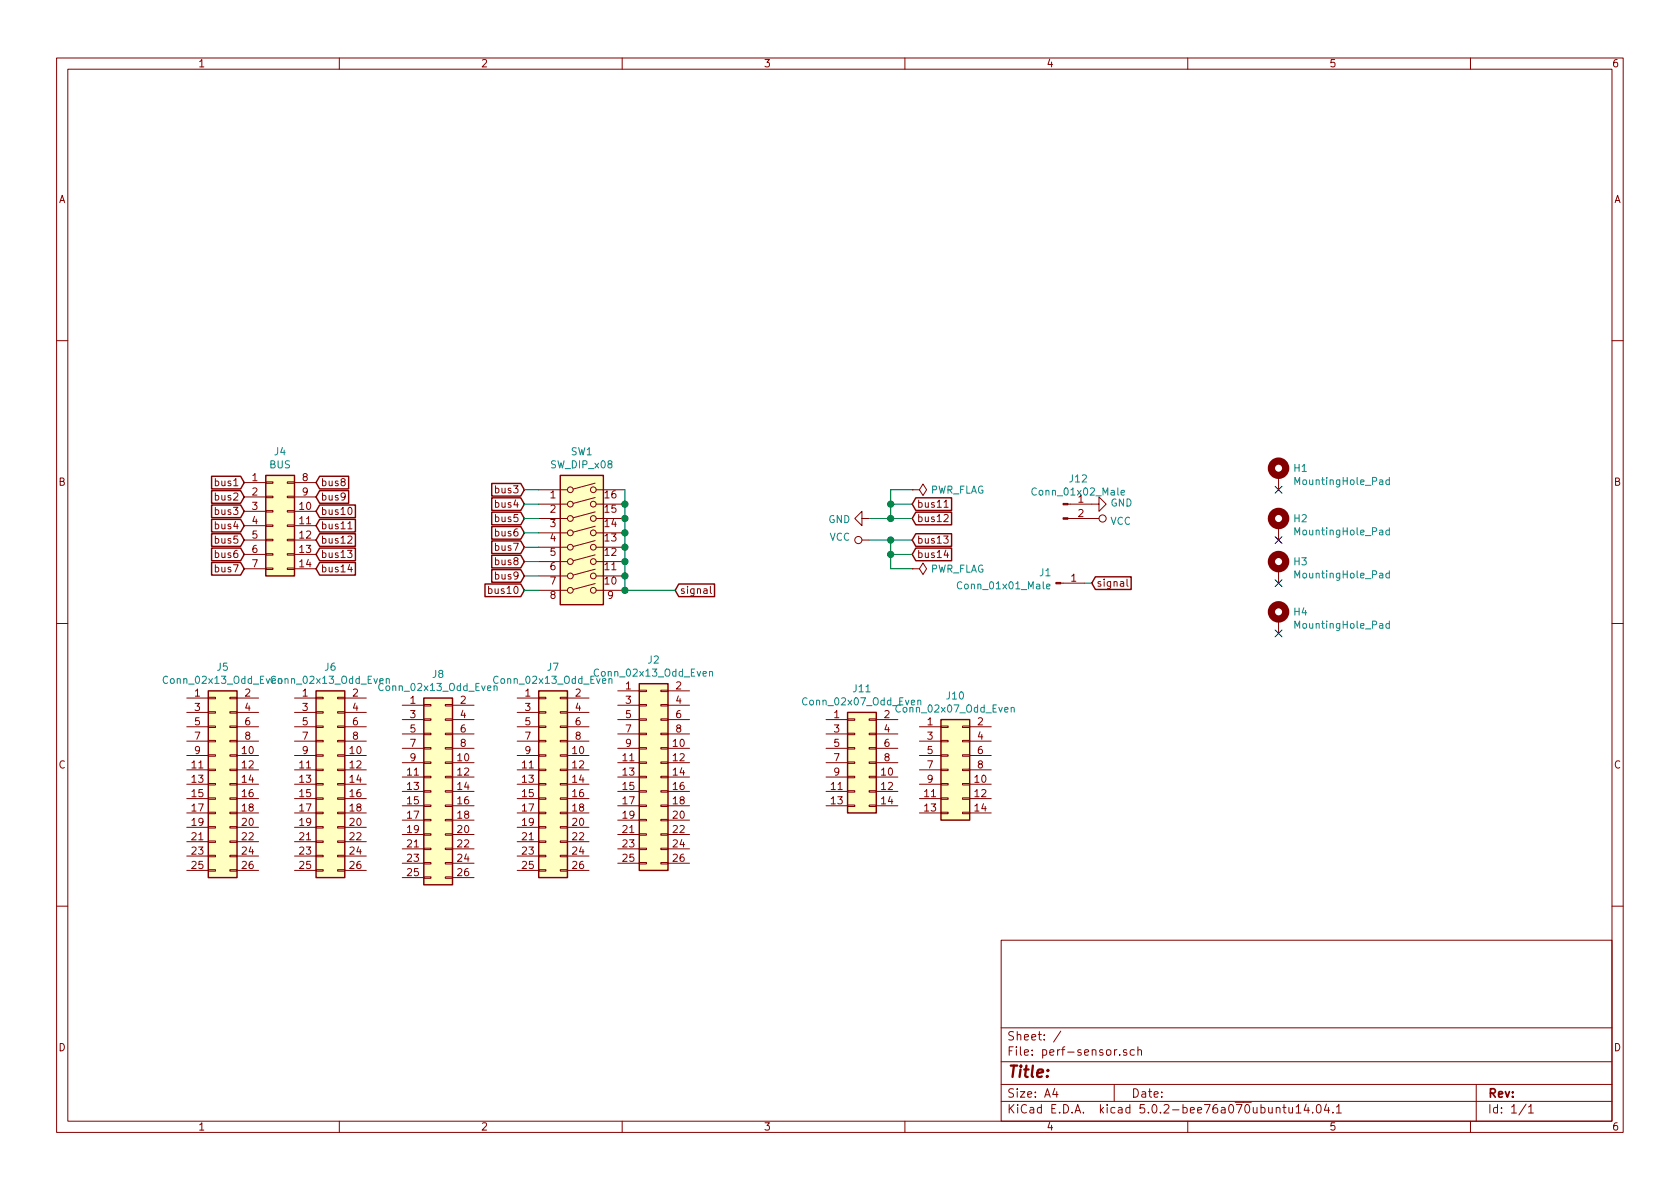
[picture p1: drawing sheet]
EESchema Schematic File Version 4
LIBS:perf-sensor-cache
EELAYER 26 0
EELAYER END
$Descr A4 11693 8268
encoding utf-8
Sheet 1 1
Title ""
Date ""
Rev ""
Comp ""
Comment1 ""
Comment2 ""
Comment3 ""
Comment4 ""
$EndDescr
$Comp
L Mechanical:MountingHole_Pad H1
U 1 1
P 8900 3300
F 0 "H1" H 9000 3351 50  0000 L CNN
F 1 "MountingHole_Pad" H 9000 3260 50  0000 L CNN
F 2 "MountingHole:MountingHole_3.2mm_M3" H 8900 3300 50  0001 C CNN
F 3 "~" H 8900 3300 50  0001 C CNN
	1    8900 3300
	1    0    0    -1  
$EndComp
NoConn ~ 8900 3400
$Comp
L Mechanical:MountingHole_Pad H2
U 1 1
P 8900 3650
F 0 "H2" H 9000 3701 50  0000 L CNN
F 1 "MountingHole_Pad" H 9000 3610 50  0000 L CNN
F 2 "MountingHole:MountingHole_3.2mm_M3" H 8900 3650 50  0001 C CNN
F 3 "~" H 8900 3650 50  0001 C CNN
	1    8900 3650
	1    0    0    -1  
$EndComp
$Comp
L Mechanical:MountingHole_Pad H3
U 1 1
P 8900 3950
F 0 "H3" H 9000 4001 50  0000 L CNN
F 1 "MountingHole_Pad" H 9000 3910 50  0000 L CNN
F 2 "MountingHole:MountingHole_3.2mm_M3" H 8900 3950 50  0001 C CNN
F 3 "~" H 8900 3950 50  0001 C CNN
	1    8900 3950
	1    0    0    -1  
$EndComp
$Comp
L Mechanical:MountingHole_Pad H4
U 1 1
P 8900 4300
F 0 "H4" H 9000 4351 50  0000 L CNN
F 1 "MountingHole_Pad" H 9000 4260 50  0000 L CNN
F 2 "MountingHole:MountingHole_3.2mm_M3" H 8900 4300 50  0001 C CNN
F 3 "~" H 8900 4300 50  0001 C CNN
	1    8900 4300
	1    0    0    -1  
$EndComp
NoConn ~ 8900 4400
NoConn ~ 8900 4050
NoConn ~ 8900 3750
$Comp
L Connector_Generic:Conn_02x07_Top_Bottom J4
U 1 1
P 1900 3650
F 0 "J4" H 1950 4167 50  0000 C CNN
F 1 "BUS" H 1950 4076 50  0000 C CNN
F 2 "Connector_PinHeader_2.54mm:PinHeader_2x07_P2.54mm_Vertical" H 1900 3650 50  0001 C CNN
F 3 "~" H 1900 3650 50  0001 C CNN
	1    1900 3650
	1    0    0    -1  
$EndComp
Text GLabel 1700 3350 0    50   Input ~ 0
bus1
Text GLabel 1700 3450 0    50   Input ~ 0
bus2
Text GLabel 1700 3550 0    50   Input ~ 0
bus3
Text GLabel 1700 3650 0    50   Input ~ 0
bus4
Text GLabel 1700 3750 0    50   Input ~ 0
bus5
Text GLabel 1700 3850 0    50   Input ~ 0
bus6
Text GLabel 1700 3950 0    50   Input ~ 0
bus7
Text GLabel 2200 3350 2    50   Input ~ 0
bus8
Text GLabel 2200 3450 2    50   Input ~ 0
bus9
Text GLabel 2200 3550 2    50   Input ~ 0
bus10
Text GLabel 2200 3650 2    50   Input ~ 0
bus11
Text GLabel 2200 3750 2    50   Input ~ 0
bus12
Text GLabel 2200 3850 2    50   Input ~ 0
bus13
Text GLabel 2200 3950 2    50   Input ~ 0
bus14
Text GLabel 6350 3850 2    50   Input ~ 0
bus14
Text GLabel 6350 3750 2    50   Input ~ 0
bus13
Text GLabel 6350 3600 2    50   Input ~ 0
bus12
Text GLabel 6350 3500 2    50   Input ~ 0
bus11
$Comp
L power:PWR_FLAG #FLG02
U 1 1
P 6350 3950
F 0 "#FLG02" H 6350 4025 50  0001 C CNN
F 1 "PWR_FLAG" V 6350 4078 50  0000 L CNN
F 2 "" H 6350 3950 50  0001 C CNN
F 3 "~" H 6350 3950 50  0001 C CNN
	1    6350 3950
	0    1    1    0   
$EndComp
$Comp
L power:PWR_FLAG #FLG01
U 1 1
P 6350 3400
F 0 "#FLG01" H 6350 3475 50  0001 C CNN
F 1 "PWR_FLAG" V 6350 3528 50  0000 L CNN
F 2 "" H 6350 3400 50  0001 C CNN
F 3 "~" H 6350 3400 50  0001 C CNN
	1    6350 3400
	0    1    1    0   
$EndComp
$Comp
L power:VCC #PWR05
U 1 1
P 6050 3750
F 0 "#PWR05" H 6050 3600 50  0001 C CNN
F 1 "VCC" V 6067 3878 50  0000 L CNN
F 2 "" H 6050 3750 50  0001 C CNN
F 3 "" H 6050 3750 50  0001 C CNN
	1    6050 3750
	0    -1   -1   0   
$EndComp
$Comp
L power:GND #PWR04
U 1 1
P 6050 3600
F 0 "#PWR04" H 6050 3350 50  0001 C CNN
F 1 "GND" V 6055 3472 50  0000 R CNN
F 2 "" H 6050 3600 50  0001 C CNN
F 3 "" H 6050 3600 50  0001 C CNN
	1    6050 3600
	0    1    1    0   
$EndComp
Wire Wire Line
	6050 3600 6200 3600
Wire Wire Line
	6350 3400 6200 3400
Wire Wire Line
	6200 3400 6200 3500
Connection ~ 6200 3600
Wire Wire Line
	6200 3600 6350 3600
Wire Wire Line
	6200 3500 6350 3500
Connection ~ 6200 3500
Wire Wire Line
	6200 3500 6200 3600
Wire Wire Line
	6050 3750 6200 3750
Wire Wire Line
	6200 3950 6350 3950
Connection ~ 6200 3750
Wire Wire Line
	6200 3750 6350 3750
Wire Wire Line
	6350 3850 6200 3850
Wire Wire Line
	6200 3750 6200 3850
Connection ~ 6200 3850
Wire Wire Line
	6200 3850 6200 3950
$Comp
L Switch:SW_DIP_x08 SW1
U 1 1
P 4050 3800
F 0 "SW1" H 4050 4467 50  0000 C CNN
F 1 "SW_DIP_x08" H 4050 4376 50  0000 C CNN
F 2 "Package_DIP:DIP-16_W7.62mm_SMDSocket_SmallPads" H 4050 3800 50  0001 C CNN
F 3 "" H 4050 3800 50  0001 C CNN
	1    4050 3800
	1    0    0    -1  
$EndComp
Text GLabel 3650 3400 0    50   Input ~ 0
bus3
Text GLabel 3650 3500 0    50   Input ~ 0
bus4
Text GLabel 3650 3600 0    50   Input ~ 0
bus5
Text GLabel 3650 3700 0    50   Input ~ 0
bus6
Text GLabel 3650 3800 0    50   Input ~ 0
bus7
Wire Wire Line
	3650 3400 3750 3400
Wire Wire Line
	3650 3500 3750 3500
Wire Wire Line
	3650 3600 3750 3600
Wire Wire Line
	3650 3700 3750 3700
Wire Wire Line
	3650 3800 3750 3800
Wire Wire Line
	3650 3900 3750 3900
Text GLabel 3650 3900 0    50   Input ~ 0
bus8
Wire Wire Line
	3650 4000 3750 4000
Text GLabel 4700 4100 2    50   Input ~ 0
signal
Wire Wire Line
	4350 3400 4350 3500
Connection ~ 4350 3500
Wire Wire Line
	4350 3500 4350 3600
Connection ~ 4350 3600
Wire Wire Line
	4350 3600 4350 3700
Connection ~ 4350 3700
Wire Wire Line
	4350 3700 4350 3800
Connection ~ 4350 3800
Wire Wire Line
	4350 3800 4350 3900
Connection ~ 4350 3900
Wire Wire Line
	4350 3900 4350 4000
Connection ~ 4350 4000
Wire Wire Line
	4350 4000 4350 4100
Wire Wire Line
	4350 4100 4700 4100
Connection ~ 4350 4100
Text GLabel 3650 4000 0    50   Input ~ 0
bus9
Text GLabel 3650 4100 0    50   Input ~ 0
bus10
Wire Wire Line
	3650 4100 3750 4100
Text GLabel 7600 4050 2    50   Input ~ 0
signal
$Comp
L power:VCC #PWR02
U 1 1
P 7600 3600
F 0 "#PWR02" H 7600 3450 50  0001 C CNN
F 1 "VCC" V 7617 3728 50  0000 L CNN
F 2 "" H 7600 3600 50  0001 C CNN
F 3 "" H 7600 3600 50  0001 C CNN
	1    7600 3600
	0    1    1    0   
$EndComp
$Comp
L power:GND #PWR01
U 1 1
P 7600 3500
F 0 "#PWR01" H 7600 3250 50  0001 C CNN
F 1 "GND" V 7605 3372 50  0000 R CNN
F 2 "" H 7600 3500 50  0001 C CNN
F 3 "" H 7600 3500 50  0001 C CNN
	1    7600 3500
	0    -1   -1   0   
$EndComp
$Comp
L Connector_Generic:Conn_02x13_Odd_Even J2
U 1 1
P 4500 5400
F 0 "J2" H 4550 6217 50  0000 C CNN
F 1 "Conn_02x13_Odd_Even" H 4550 6126 50  0000 C CNN
F 2 "Connector_PinHeader_2.54mm:PinHeader_2x13_P2.54mm_Vertical" H 4500 5400 50  0001 C CNN
F 3 "~" H 4500 5400 50  0001 C CNN
	1    4500 5400
	1    0    0    -1  
$EndComp
$Comp
L Connector_Generic:Conn_02x07_Odd_Even J11
U 1 1
P 5950 5300
F 0 "J11" H 6000 5817 50  0000 C CNN
F 1 "Conn_02x07_Odd_Even" H 6000 5726 50  0000 C CNN
F 2 "Connector_PinHeader_2.54mm:PinHeader_2x07_P2.54mm_Vertical" H 5950 5300 50  0001 C CNN
F 3 "~" H 5950 5300 50  0001 C CNN
	1    5950 5300
	1    0    0    -1  
$EndComp
$Comp
L Connector_Generic:Conn_02x13_Odd_Even J5
U 1 1
P 1500 5450
F 0 "J5" H 1550 6267 50  0000 C CNN
F 1 "Conn_02x13_Odd_Even" H 1550 6176 50  0000 C CNN
F 2 "Connector_PinHeader_2.54mm:PinHeader_2x13_P2.54mm_Vertical" H 1500 5450 50  0001 C CNN
F 3 "~" H 1500 5450 50  0001 C CNN
	1    1500 5450
	1    0    0    -1  
$EndComp
$Comp
L Connector_Generic:Conn_02x13_Odd_Even J6
U 1 1
P 2250 5450
F 0 "J6" H 2300 6267 50  0000 C CNN
F 1 "Conn_02x13_Odd_Even" H 2300 6176 50  0000 C CNN
F 2 "Connector_PinHeader_2.54mm:PinHeader_2x13_P2.54mm_Vertical" H 2250 5450 50  0001 C CNN
F 3 "~" H 2250 5450 50  0001 C CNN
	1    2250 5450
	1    0    0    -1  
$EndComp
$Comp
L Connector_Generic:Conn_02x13_Odd_Even J8
U 1 1
P 3000 5500
F 0 "J8" H 3050 6317 50  0000 C CNN
F 1 "Conn_02x13_Odd_Even" H 3050 6226 50  0000 C CNN
F 2 "Connector_PinHeader_2.54mm:PinHeader_2x13_P2.54mm_Vertical" H 3000 5500 50  0001 C CNN
F 3 "~" H 3000 5500 50  0001 C CNN
	1    3000 5500
	1    0    0    -1  
$EndComp
$Comp
L Connector_Generic:Conn_02x13_Odd_Even J7
U 1 1
P 3800 5450
F 0 "J7" H 3850 6267 50  0000 C CNN
F 1 "Conn_02x13_Odd_Even" H 3850 6176 50  0000 C CNN
F 2 "Connector_PinHeader_2.54mm:PinHeader_2x13_P2.54mm_Vertical" H 3800 5450 50  0001 C CNN
F 3 "~" H 3800 5450 50  0001 C CNN
	1    3800 5450
	1    0    0    -1  
$EndComp
$Comp
L Connector:Conn_01x01_Male J1
U 1 1
P 7350 4050
F 0 "J1" H 7322 3980 50  0000 R CNN
F 1 "Conn_01x01_Male" H 7322 4071 50  0000 R CNN
F 2 "Connector_PinHeader_2.54mm:PinHeader_1x01_P2.54mm_Vertical" H 7350 4050 50  0001 C CNN
F 3 "~" H 7350 4050 50  0001 C CNN
	1    7350 4050
	1    0    0    1   
$EndComp
$Comp
L Connector:Conn_01x02_Male J12
U 1 1
P 7400 3500
F 0 "J12" H 7506 3678 50  0000 C CNN
F 1 "Conn_01x02_Male" H 7506 3587 50  0000 C CNN
F 2 "Connector_PinHeader_2.54mm:PinHeader_1x02_P2.54mm_Vertical" H 7400 3500 50  0001 C CNN
F 3 "~" H 7400 3500 50  0001 C CNN
	1    7400 3500
	1    0    0    -1  
$EndComp
$Comp
L Connector_Generic:Conn_02x07_Odd_Even J10
U 1 1
P 6600 5350
F 0 "J10" H 6650 5867 50  0000 C CNN
F 1 "Conn_02x07_Odd_Even" H 6650 5776 50  0000 C CNN
F 2 "Connector_PinHeader_2.54mm:PinHeader_2x07_P2.54mm_Vertical" H 6600 5350 50  0001 C CNN
F 3 "~" H 6600 5350 50  0001 C CNN
	1    6600 5350
	1    0    0    -1  
$EndComp
Wire Wire Line
	7550 4050 7600 4050
$EndSCHEMATC
